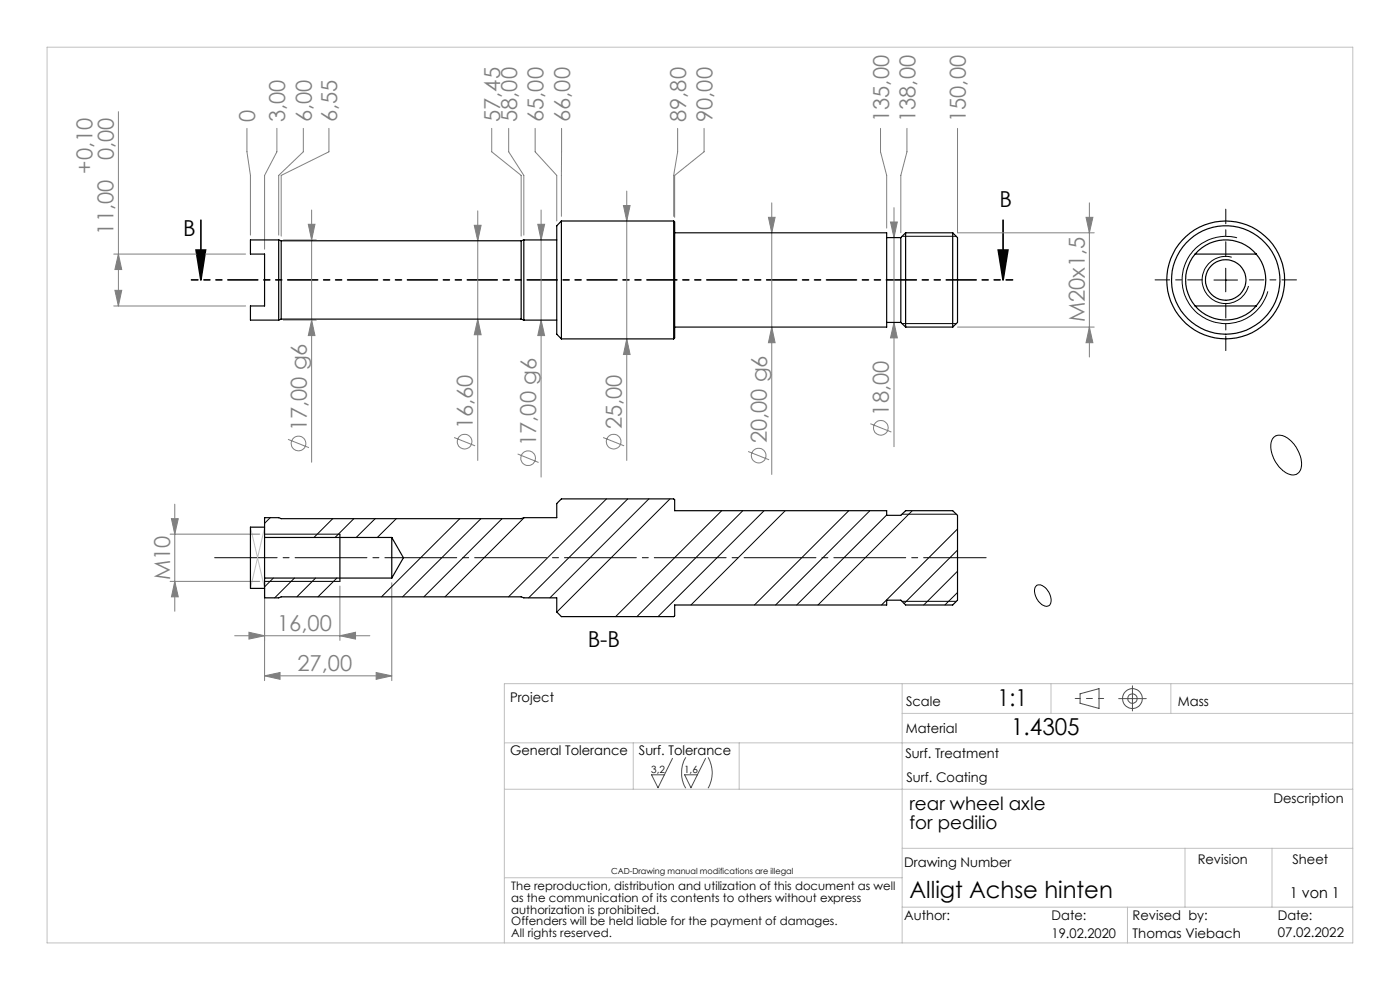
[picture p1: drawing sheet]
<svg xmlns="http://www.w3.org/2000/svg" width="297mm" height="210mm" viewBox="0 0 297 210" stroke-linecap="round" stroke-linejoin="round" font-family="sans-serif">
<g fill="none" stroke="#808080" stroke-width=".21">
<path d="M25.1 23.7v41.2M52.4 27.2v5l.7 5v12.7M58.7 27.2v5l-2.6 5v15.7M64.3 27.2v5l-5.2 5v12.7M69.8 27.2v5l-10.1 5v12.9M104.3 27.2v5l6.3 5v12.9M107.9 27.2v5l3.2 5v12.7M113.5 27.2v5l4.6 5v9.7M119.1 27.2v18.7M143.8 27.2v5l-.9 5v8.7M149.4 27.2v5l-6.3 5v8.9M186.8 27.2v5l1.3 5v11.2"/>
<path d="M192.4 27.2v5l-1.3 5v12.2M203.1 27.2v22.2h29M24.1 53.9h28M25.1 53.9l.7 3.3h-1.4zM60.1 50.9h7M65.4 47.6h1.4l-.7 3.3zM66.1 44.5v53.6M100.6 47.8h1.5l-.7 3.3zM101.4 44.7v53M114.1 47.6h1.4l-.7 3.3zM114.8 44.5v56.7M132.3 43.6h1.4l-.7 3.3z"/>
<path d="M133 40.5v57.2M163 46.1h1.4l-.7 3.3zM163.7 43v57.6M188.9 47.1h1.5l-.7 3.3zM189.7 44.1v50.6M230.4 46.1h1.4l-.7 3.3zM231.1 43v32.7M24.1 64.9h28M24.4 61.6h1.4l-.7 3.3zM60.1 67.9h7M66.1 67.9l.7 3.3h-1.4zM101.4 67.7l.7 3.3h-1.5z"/>
<path d="M114.8 67.9l.7 3.3h-1.4zM133 71.9l.7 3.3h-1.4zM163.7 69.4l.7 3.3h-1.4zM189.7 68.4l.7 3.3h-1.5zM203.1 69.4h29M231.1 69.4l.7 3.3h-1.4zM61.1 93.2l4.4 1.8M96.3 92.8l4.5 1.8M109.8 96.3l4.5 1.8M128 92.8l4.4 1.8M158.7 95.8l4.5 1.7M184.6 89.9l4.5 1.7"/>
<path d="M36.1 113.3h19M36.4 110h1.4l-.7 3.3zM37.1 107v22.7M36.1 123.3h19M37.1 123.3l.7 3.3h-1.4zM49.8 134.9h28.7M52.8 134.1l3.3 .8-3.3 .7zM56.1 123.6v20.8M72.1 134.9l3.3-.8v1.5zM72.1 124.3v11.5M83.1 123.6v20.8M56.1 143.4l3.3-.7v1.4z"/>
<path d="M56.1 143.4h27M79.8 142.7l3.3 .7-3.3 .7z"/>
<circle cx="63.3" cy="94.1" r="1.56"/>
<circle cx="98.6" cy="93.7" r="1.55"/>
<circle cx="112" cy="97.2" r="1.55"/>
<circle cx="130.2" cy="93.7" r="1.56"/>
<circle cx="161" cy="96.7" r="1.56"/>
<circle cx="186.9" cy="90.8" r="1.55"/>
</g>
<path d="M41.6 53h2l-1 6.4zM42.6 46.7v12.7M211.8 53h2l-1 6.4zM212.8 46.7v12.7" fill="none" stroke="#000" stroke-width=".35"/>
<g fill="none" stroke="#4d4d4d" stroke-width=".21">
<path d="M229.1 147.2l4.1-1.1v4.2l-4.1-1.1zM237.3 148.2h5.9M240.2 145.5v5.3M142.7 160.9l-3.1 6.2-1.4-2.7h2.7M145.5 160.6a6.5 6.5 0 0 0 0 6.6M149.7 160.9l-3.1 6.2-1.4-2.7h2.8M150.2 160.6a6.5 6.5 0 0 1 0 6.6"/>
<circle cx="240.2" cy="148.2" r="1.01"/>
<circle cx="240.2" cy="148.2" r="2.1"/>
</g>
<path d="M191.3 50.1h11.5M257.5 59.4h5M260 56.9v5M261.3 54.6a5 5 0 0 0-6.1 3.5 5 5 0 0 0 3.6 6.1 5 5 0 0 0 6.1-3.5M262.4 50.4a9.2 9.2 0 0 0-11.3 6.6 9.2 9.2 0 0 0 6.5 11.3 9.2 9.2 0 0 0 11.4-6.5M191.3 68.6h11.5M270.2 92.8a2.58 2.58 0 0 1 3.4 .5 6.7 6.7 0 0 1 2.3 6.2 1.95 1.95 0 0 1-3.1 .8 6.6 6.6 0 0 1-3-6.9zM56.1 113.3h16M191.3 109.1h11.5M56.1 123.3h16M191.3 127.6h11.5M219.9 124.2a2.11 2.11 0 0 1 2.6 1.3 2.27 2.27 0 0 1 0 3 2.36 2.36 0 0 1-2.7-1.8l-.3-1.6z" fill="none" stroke="#000" stroke-width=".21"/>
<path d="M45.5 118.3h163.7" fill="none" stroke="#000" stroke-width=".21" stroke-dasharray="15.2 1.3 1.3 1.3" stroke-dashoffset="2"/>
<path d="M214.8 59.4h-174.2" fill="none" stroke="#000" stroke-width=".35" stroke-dasharray="6.3 1.3 1.3 1.3 1.3 1.3" stroke-dashoffset="5"/>
<path d="M228.1 148.2h6" fill="none" stroke="#4d4d4d" stroke-width=".21" stroke-dasharray="15.2 1.3 1.3 1.3" stroke-dashoffset="14.1"/>
<g fill="none" stroke="#c0c0c0" stroke-width=".21">
<path d="M10 10h277v190h-277zM53.1 111.8l3 12.9M56.1 111.9l-3 12.9M107 157.6h180M134.3 157.6v9.8M156.8 157.6v9.8M191.4 151.3h95.6M191.4 145v55M223 145v6.3M248.4 145v6.3M287 145h-180v55M107 167.4h180"/>
<path d="M191.4 179.9h95.6M251.4 179.9v12.5M269.8 179.9v12.5M107 186.2h84.4M191.4 192.4h95.6M239.2 192.4v7.6"/>
</g>
<path d="M255 59.4h-10M260 54.4v-10M265 59.4h10M260 64.4v10" fill="none" stroke="#000" stroke-width=".21" stroke-dasharray="15.2 1.3 1.3 1.3" stroke-dashoffset="12.1"/>
<path d="M72.1 113.3v10" fill="none" stroke="#000" stroke-width=".25"/>
<path d="M211.8 53h2l-1 6.4zM41.6 53h2l-1 6.4z" fill="#000"/>
<g fill="#808080">
<path d="M56.1 143.4l3.3-.7v1.4zM79.8 142.7l3.3 .7-3.3 .7z"/>
<path d="M52.8 134.1l3.3 .8-3.3 .7zM72.1 134.9l3.3-.8v1.5z"/>
<path d="M133 71.9l.7 3.3h-1.4zM132.3 43.6h1.4l-.7 3.3zM66.1 67.9l.7 3.3h-1.4zM65.4 47.6h1.4l-.7 3.3z"/>
<path d="M25.1 53.9l.7 3.3h-1.4zM24.4 61.6h1.4l-.7 3.3zM230.4 46.1h1.4l-.7 3.3zM231.1 69.4l.7 3.3h-1.4zM163 46.1h1.4l-.7 3.3zM163.7 69.4l.7 3.3h-1.4zM114.1 47.6h1.4l-.7 3.3zM114.8 67.9l.7 3.3h-1.4zM100.6 47.8h1.5l-.7 3.3zM101.4 67.7l.7 3.3h-1.5zM188.9 47.1h1.5l-.7 3.3zM189.7 68.4l.7 3.3h-1.5zM36.4 110h1.4l-.7 3.3zM37.1 123.3l.7 3.3h-1.4z"/>
</g>
<g fill="none" stroke="#000" stroke-width=".25">
<path d="M59.1 50.9v17M59.1 50.9h-6v3h3v11h-3v3h6M59.1 50.9l.6 .2M59.7 51.1v16.6M59.7 51.1h50.9M110.6 51.1v16.6M111.1 50.9v17M111.1 50.9h7M111.1 50.9l-.5 .2M119.1 46.9v25M119.1 46.9l-1 1v23l1 1M119.1 46.9h23.8"/>
<path d="M142.9 46.9v25M142.9 46.9l.2 .2v24.6l-.2 .2M143.1 49.4h45v20h-45M188.1 50.4h3M191.1 50.4v18M192.1 49.4v20M192.1 49.4h10M192.1 49.4l-1 1M202.1 49.4v20M202.1 49.4l1 1v18l-1 1M253.5 53.9a8.5 8.5 0 0 1 13 0M253.5 53.9a8.5 8.5 0 0 0 0 11"/>
<path d="M253.5 53.9h13M266.5 53.9a8.4 8.4 0 0 1 0 11M59.7 67.7l-.6 .2M59.7 67.7h50.9M110.6 67.7l.5 .2M111.1 67.9h7M119.1 71.9h23.8M188.1 68.4h3M191.1 68.4l1 1M192.1 69.4h10M253.5 64.9a8.5 8.5 0 0 0 13 0M253.5 64.9h13"/>
<path d="M56.1 114v8.6M56.1 114v-4.2h3l.6 .2h50.9l.5-.2h7v-3l1-1h23.8l.2 .2v2.3h45v1h3l1-1h10l1 1v18l-1 1h-10l-1-1h-3v1h-45v2.3l-.2 .2h-23.8l-1-1v-3h-7l-.5-.2h-50.9l-.6 .2h-3v-4.2M56.1 114h27M56.1 111.8h-3v13h3M83.1 114v8.6M83.1 114l2.5 4.3-2.5 4.3M56.1 122.6h27"/>
<circle cx="260" cy="59.4" r="4.3"/>
<circle cx="260" cy="59.4" r="11.5"/>
<circle cx="260" cy="59.4" r="12.5"/>
</g>
<g fill="none" stroke="#000" stroke-width=".21">
<path d="M57.3 109.8l-1.2 1.2M70.6 110l-4 4M75.1 110l-4 4M79.6 110l-4 4M84.1 110l-4.1 4M97.5 110l-16.6 16.6M102 110l-16.6 16.6M106.5 110l-16.6 16.6M111.2 109.8l-16.8 16.8M128.7 105.8l-20.8 20.8M133.2 105.8l-21.1 21M137.7 105.8l-21 21"/>
<path d="M142.1 105.8l-24 24M153.1 108.3l-22.5 22.5M157.6 108.3l-22.5 22.5M162.1 108.3l-22.5 22.5M166.6 108.3l-20 20M180.1 108.3l-20 20M184.5 108.3l-20 20M188.1 109.2l-19.1 19.1M193.5 108.3l-20 20M203.1 112.2l-16.1 16.1M203.1 116.7l-11.3 11.3M58 122.6l-1.9 1.9"/>
<path d="M62.5 122.6l-4.2 4.2M67 122.6l-4 4M71.5 122.6l-4 4M203.1 121.2l-7.1 7.1M203.1 125.7l-2.7 2.6"/>
</g>
<g font-size="4.9">
<text x="211.6" y="149.8">1:1</text>
<text x="214.5" y="155.9">1.4305</text>
<text x="192.9" y="190.4">Alligt Achse hinten</text>
</g>
<g font-size="4.7" fill="#808080">
<text x="54.2" y="25.9" transform="rotate(-90 54.2 25.9)">0</text>
<text x="60.5" y="25.9" transform="rotate(-90 60.5 25.9)">3,00</text>
<text x="66.1" y="25.9" transform="rotate(-90 66.1 25.9)">6,00</text>
<text x="71.6" y="25.9" transform="rotate(-90 71.6 25.9)">6,55</text>
<text x="106.1" y="25.9" transform="rotate(-90 106.1 25.9)">57,45</text>
<text x="109.7" y="25.9" transform="rotate(-90 109.7 25.9)">58,00</text>
<text x="115.3" y="25.9" transform="rotate(-90 115.3 25.9)">65,00</text>
<text x="120.9" y="25.9" transform="rotate(-90 120.9 25.9)">66,00</text>
<text x="145.5" y="25.9" transform="rotate(-90 145.5 25.9)">89,80</text>
<text x="151.2" y="25.9" transform="rotate(-90 151.2 25.9)">90,00</text>
<text x="188.6" y="25.9" transform="rotate(-90 188.6 25.9)">135,00</text>
<text x="194.2" y="25.9" transform="rotate(-90 194.2 25.9)">138,00</text>
<text x="204.9" y="25.9" transform="rotate(-90 204.9 25.9)">150,00</text>
<text x="24.1" y="34" transform="rotate(-90 24.1 34)">0,00</text>
<text x="19.6" y="36.8" transform="rotate(-90 19.6 36.8)">+0,10</text>
<text x="24.1" y="49.8" transform="rotate(-90 24.1 49.8)">11,00</text>
<text x="230.1" y="68.4" transform="rotate(-90 230.1 68.4)">M20x1,5</text>
<text x="188.6" y="88.2" transform="rotate(-90 188.6 88.2)">18,00</text>
<text x="65.1" y="91.5" transform="rotate(-90 65.1 91.5)">17,00 g6</text>
<text x="100.3" y="91.1" transform="rotate(-90 100.3 91.1)">16,60</text>
<text x="113.8" y="94.6" transform="rotate(-90 113.8 94.6)">17,00 g6</text>
<text x="131.9" y="91.1" transform="rotate(-90 131.9 91.1)">25,00</text>
<text x="162.7" y="94.1" transform="rotate(-90 162.7 94.1)">20,00 g6</text>
<text x="36.1" y="123" transform="rotate(-90 36.1 123)">M10</text>
<text x="58.8" y="133.8">16,00</text>
<text x="63.1" y="142.3">27,00</text>
</g>
<g font-size="4.7">
<text x="212.1" y="44">B</text>
<text x="38.9" y="50.2">B</text>
<text x="124.7" y="137.3">B-B</text>
</g>
<g font-size="3.9">
<text x="192.9" y="171.9">rear wheel axle</text>
<text x="192.9" y="175.7">for pedilio</text>
</g>
<text font-size="3.2" x="273.6" y="190.4">1 von 1</text>
<g font-size="2.8">
<text x="108.2" y="148.9">Project</text>
<text x="192.2" y="149.8">Scale</text>
<text x="249.9" y="149.8">Mass</text>
<text x="192.1" y="155.6">Material</text>
<text x="108.2" y="160.1">General Tolerance</text>
<text x="135.5" y="160.1">Surf. Tolerance</text>
<text x="192.1" y="160.7">Surf. Treatment</text>
<text x="192.3" y="165.8">Surf. Coating</text>
<text x="270.1" y="170.3">Description</text>
<text x="191.8" y="183.9">Drawing Number</text>
<text x="254.1" y="183.2">Revision</text>
<text x="274.2" y="183.2">Sheet</text>
<text x="191.8" y="195.2">Author:</text>
<text x="223.1" y="195.2">Date:</text>
<text x="240.3" y="195.2">Revised by:</text>
<text x="271.1" y="195.2">Date:</text>
<text x="223.1" y="199">19.02.2020</text>
<text x="240.3" y="199">Thomas Viebach</text>
<text x="271.1" y="198.7">07.02.2022</text>
</g>
<g font-size="2.5">
<text x="108.5" y="188.9">The reproduction, distribution and utilization of this document as well</text>
<text x="108.5" y="191.3">as the communication of its contents to others without express</text>
<text x="108.5" y="193.8">authorization is prohibited.</text>
<text x="108.5" y="196.3">Offenders will be held liable for the payment of damages.</text>
<text x="108.5" y="198.8">All rights reserved.</text>
</g>
<g font-size="2.1">
<text x="138.1" y="164">3,2</text>
<text x="145.1" y="164">1,6</text>
</g>
<text font-size="1.8" x="129.7" y="185.5">CAD-Drawing manual modifications are illegal</text>
</svg>
